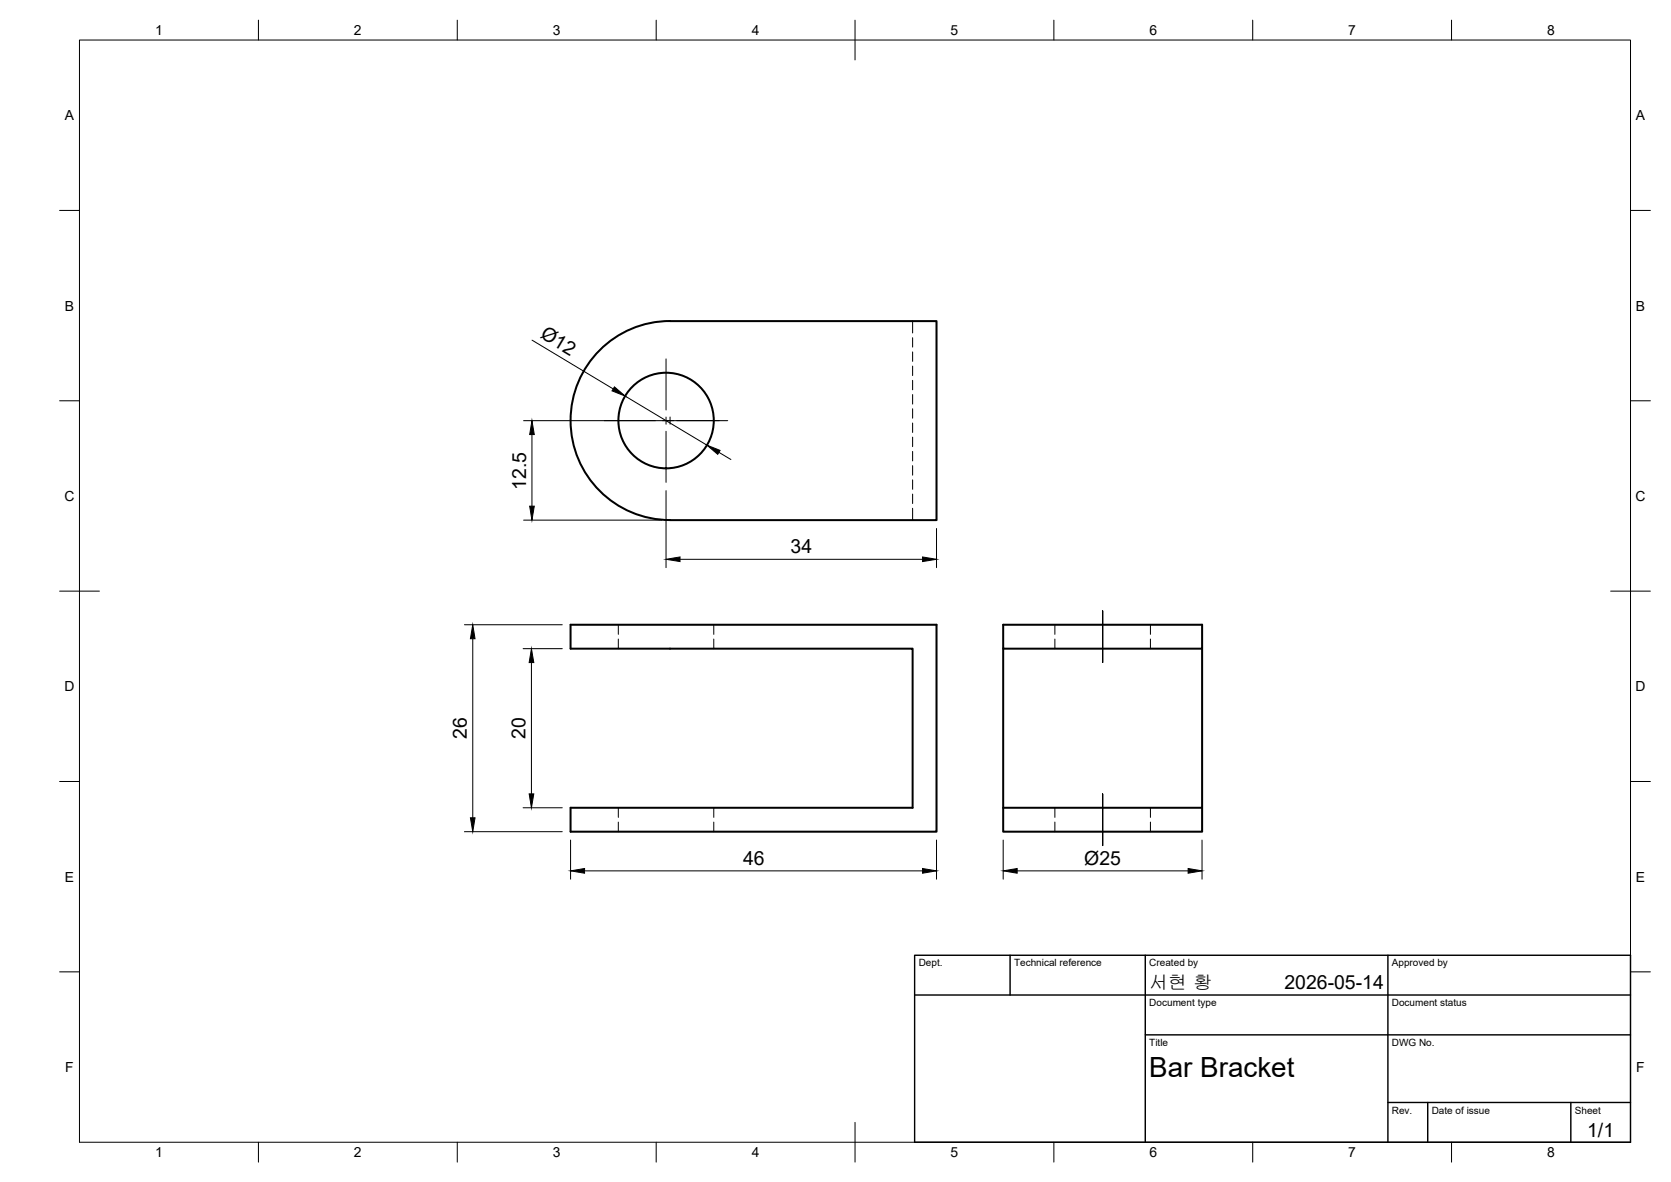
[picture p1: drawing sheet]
<svg xmlns="http://www.w3.org/2000/svg" width="420mm" height="297mm" viewBox="0 0 420 297" stroke-linecap="round" stroke-linejoin="round" font-family="sans-serif">
<!-- layer: Visible -->
<g fill="none" stroke="#000" stroke-width=".51">
<path d="M168.5 80.7a25 25 0 0 0-25 25 25 25 0 0 0 25 25h67v-50h-67M143.5 157h92v52h-92v-6h86v-40h-86zM252.2 157h50.1v6h-50.1zM252.2 163v46h50.1v-46M252.2 203h50.1"/>
<circle cx="167.5" cy="105.7" r="12"/>
</g>
<!-- layer: Hidden -->
<g fill="none" stroke="#000" stroke-width=".25">
<path d="M229.5 80.7v3M229.5 84.9v2.3M229.5 88.4v2.4M229.5 92v2.4M229.5 95.6v2.4M229.5 99.2v2.3M229.5 102.7v2.4M229.5 106.3v2.4M229.5 109.9v2.4M229.5 113.4v2.4M229.5 117v2.4M229.5 120.6v2.4"/>
<path d="M229.5 124.2v2.3M229.5 127.7v3M155.5 157v2.4M179.5 157v2.4M265.2 157v2.4M289.3 157v2.4M155.5 160.6v2.4M179.5 160.6v2.4M265.2 160.6v2.4M289.3 160.6v2.4M155.5 203v2.4M155.5 206.6v2.4"/>
<path d="M179.5 203v2.4M179.5 206.6v2.4M265.2 203v2.4M265.2 206.6v2.4M289.3 203v2.4M289.3 206.6v2.4"/>
</g>
<!-- layer: BORDER -->
<g fill="none" stroke="#000" stroke-width=".25">
<path d="M20 10.1h390v276.9h-390zM65 5.1v5M115 5.1v5M165 5.1v5M215 5.1v10M265 5.1v5M315 5.1v5M365 5.1v5M15 52.9h5M410 52.9h5M15 100.7h5M410 100.7h5"/>
<path d="M15 148.6h10M405 148.6h10M15 196.4h5M410 196.4h5M15 244.2h5M410 244.2h5M65 287v5M115 287v5M165 287v5M215 282.1v9.9M265 287v5M315 287v5"/>
<path d="M365 287v5"/>
</g>
<!-- layer: TITLEBLOCK -->
<path d="M230 240.1h180v46.9h-180zM230 250h180M254 240.1v9.9M288 240.1v46.9M349 240.1v46.9M288 260.1h122M349 277.1h61M359 277.1v9.9M395 277.1v9.9" fill="none" stroke="#000" stroke-width=".36"/>
<!-- layer: Smart Centers -->
<path d="M167.5 90.2v12.8M152 105.7h12.8M166.6 105.7h2.8M167.5 104.8v1.8M167.5 108.4v12.8M168.5 104.8v1.8M170.2 105.7h12.8M277.2 153.5v13M277.2 199.5v13" fill="none" stroke="#000" stroke-width=".25"/>
<!-- layer: FD_Dimensions -->
<g fill="none" stroke="#000" stroke-width=".25">
<path d="M133.8 85.5l20.4 12.2M157.2 99.5l20.6 12.4M131.7 105.7h49.2M133.8 109.2v18M180.8 113.7l3 1.8M131.7 130.7h34.7M167.5 123.3v19.3M235.5 132.8v9.8M116.8 157h24.6M171 140.6h61M118.9 160.5v45M131.5 163h9.9"/>
<path d="M133.6 166.5v33M116.8 209h24.6M131.5 203h9.9M143.5 211.1v9.8M147 218.8h85M235.5 211.1v9.8M252.2 211.1v9.8M255.8 218.8h42.9M302.2 211.1v9.8"/>
</g>
<g fill="#000" stroke="#000" stroke-width=".25">
<path d="M154.5 97.2l2.7 2.3-3.3-1.3zM133.8 105.7l.5 3.5h-1.1zM177.8 111.9l3.3 1.3-.6 1zM133.2 127.2h1.1l-.5 3.5zM167.5 140.6l3.5-.6v1.1zM232 140l3.5 .6-3.5 .5zM118.9 157l.5 3.5h-1.1zM133.6 163l.6 3.5h-1.1zM133.1 199.5h1.1l-.6 3.5zM118.3 205.5h1.1l-.5 3.5zM143.5 218.8l3.5-.5v1.1zM232 218.3l3.5 .5-3.5 .6z"/>
<path d="M252.2 218.8l3.6-.5v1.1zM298.7 218.3l3.5 .5-3.5 .6z"/>
</g>
<text font-size="7" x="289" y="270.6">Bar Bracket</text>
<g font-size="4.9">
<text x="135.6" y="84.8" transform="rotate(31 135.6 84.8)">Ø12</text>
<text x="132.3" y="123.1" transform="rotate(-90 132.3 123.1)">12.5</text>
<text x="198.8" y="139.1">34</text>
<text x="117.4" y="185.7" transform="rotate(-90 117.4 185.7)">26</text>
<text x="132.2" y="185.7" transform="rotate(-90 132.2 185.7)">20</text>
<text x="186.8" y="217.4">46</text>
<text x="272.6" y="217.3">Ø25</text>
<text x="323" y="248.5">2026-05-14</text>
<text x="399.1" y="285.7">1/1</text>
</g>
<text font-size="4.8" x="289" y="248.5">서현 황</text>
<g font-size="3.5">
<text x="39" y="8.8">1</text>
<text x="89" y="8.8">2</text>
<text x="139" y="8.8">3</text>
<text x="189" y="8.8">4</text>
<text x="239" y="8.8">5</text>
<text x="289" y="8.8">6</text>
<text x="339" y="8.8">7</text>
<text x="389" y="8.8">8</text>
<text x="16.3" y="30.2">A</text>
<text x="411.3" y="30.2">A</text>
<text x="16.3" y="78">B</text>
<text x="411.3" y="78">B</text>
<text x="16.2" y="125.9">C</text>
<text x="411.2" y="125.9">C</text>
<text x="16.2" y="173.7">D</text>
<text x="411.2" y="173.7">D</text>
<text x="16.3" y="221.6">E</text>
<text x="411.3" y="221.6">E</text>
<text x="16.4" y="269.4">F</text>
<text x="411.4" y="269.4">F</text>
<text x="39" y="290.8">1</text>
<text x="89" y="290.8">2</text>
<text x="139" y="290.8">3</text>
<text x="189" y="290.8">4</text>
<text x="239" y="290.8">5</text>
<text x="289" y="290.8">6</text>
<text x="339" y="290.8">7</text>
<text x="389" y="290.8">8</text>
</g>
<g font-size="2.5">
<text x="231" y="242.9">Dept.</text>
<text x="255" y="242.9">Technical reference</text>
<text x="289" y="242.9">Created by</text>
<text x="350" y="242.9">Approved by</text>
<text x="289" y="252.8">Document type</text>
<text x="350" y="252.8">Document status</text>
<text x="289" y="262.9">Title</text>
<text x="350" y="262.9">DWG No.</text>
<text x="350" y="279.9">Rev.</text>
<text x="360" y="279.9">Date of issue</text>
<text x="396" y="279.9">Sheet</text>
</g>
</svg>
